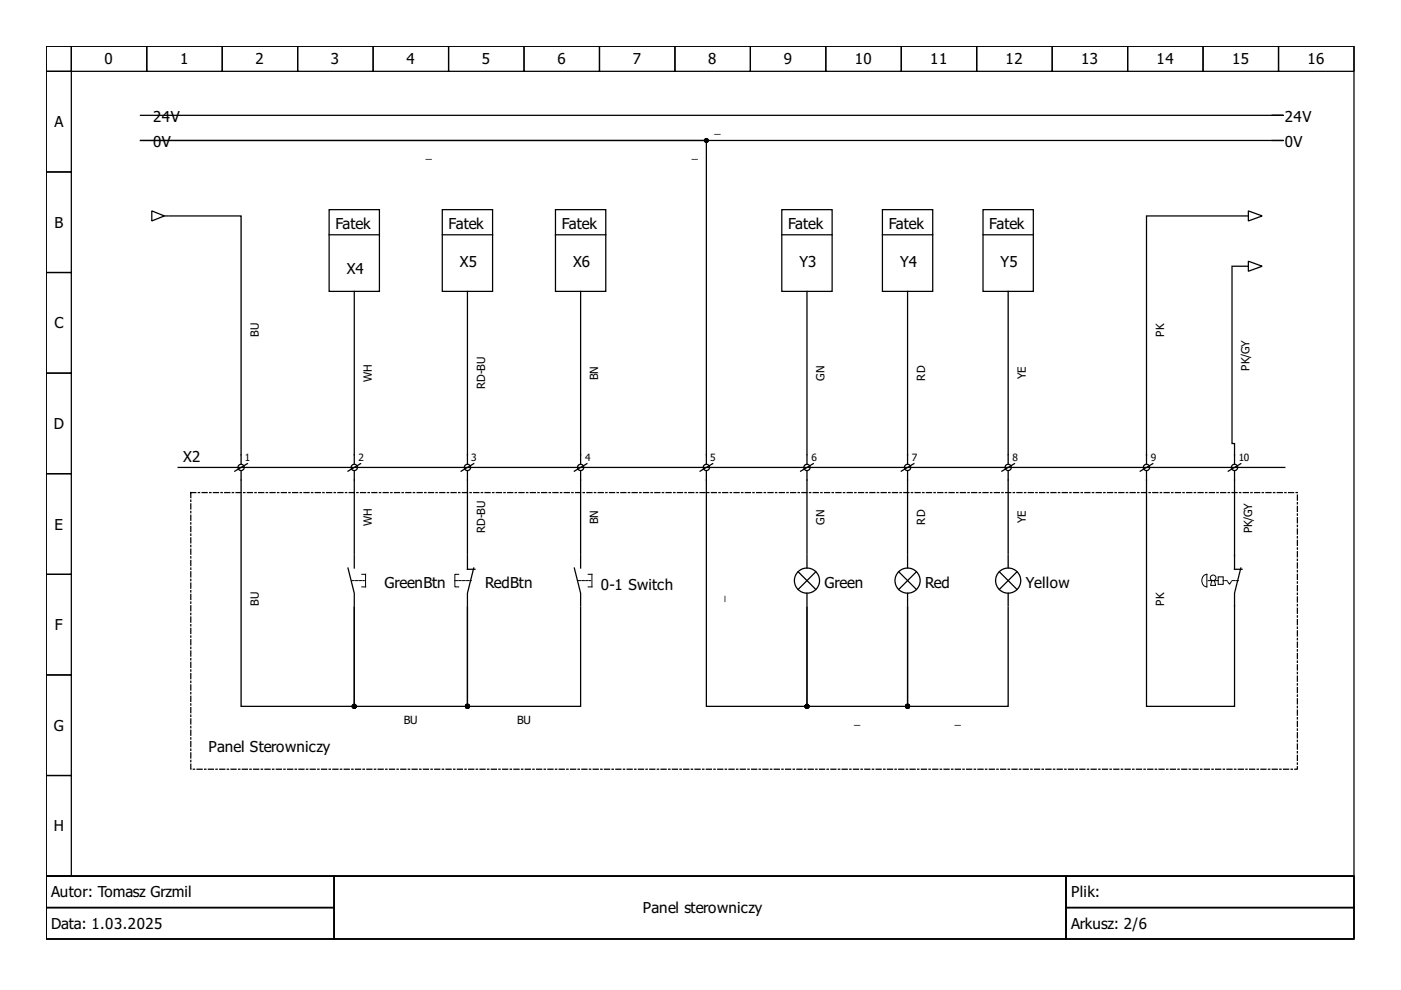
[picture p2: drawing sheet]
<svg xmlns="http://www.w3.org/2000/svg" width="297mm" height="210mm" viewBox="0 0 297 210" stroke-linecap="round" stroke-linejoin="round" font-family="sans-serif">
<g fill="none" stroke="#000" stroke-width=".27">
<path d="M9.8 9.8h277.3v176h-277.3zM9.8 9.8h5.3v5.3h-5.3zM9.8 15.1h5.3v21.4h-5.3zM15.1 9.8h16v5.3h-16zM31.1 9.8h16v5.3h-16zM47.1 9.8h16v5.3h-16zM63.1 9.8h16v5.3h-16zM79.1 9.8h16v5.3h-16zM95.1 9.8h16v5.3h-16zM111.1 9.8h16v5.3h-16zM127.1 9.8h16v5.3h-16zM143.1 9.8h16v5.3h-16z"/>
<path d="M159.1 9.8h16v5.3h-16zM175.1 9.8h16v5.3h-16zM191.1 9.8h16v5.3h-16zM207.1 9.8h16v5.3h-16zM223.1 9.8h16v5.3h-16zM239.1 9.8h16v5.3h-16zM255.1 9.8h16v5.3h-16zM271.1 9.8h16v5.3h-16zM9.8 36.5h5.3v21.3h-5.3zM29.8 24.5h242.3h-2.4M269.7 29.8h2.4h-242.3h120v68.5M9.8 57.8h5.3v21.3h-5.3z"/>
<path d="M32.2 44.7l2.7 1.1-2.7 1zM34.9 45.8h.8M35.9 45.8h15.2v52.5M69.8 44.4h10.6v17.4h-10.6zM69.8 49.8h10.6M93.8 44.4h10.6v17.4h-10.6zM93.8 49.8h10.6M117.8 44.4h10.6v17.4h-10.6zM117.8 49.8h10.6M165.8 44.4h10.6v17.4h-10.6zM165.8 49.8h10.6M187.1 44.4h10.7v17.4h-10.7z"/>
<path d="M187.1 49.8h10.7M208.4 44.4h10.7v17.4h-10.7zM208.4 49.8h10.7M263.6 45.8h-20.5v52.5M263.6 56.4h-2.4v37.6h.5v4.3M263.9 56.4h.8M263.9 45.8h.8M264.7 55.4l2.9 1-2.9 1.1zM264.7 44.7l2.9 1.1-2.9 1zM9.8 79.1h5.3v21.3h-5.3zM75.1 61.8v36.5M99.1 61.8v36.5"/>
<path d="M123.1 61.8v36.5M171.1 61.8v36.5M192.4 61.8v36.5M213.8 61.8v36.5M37.8 99.1h234.6M51.1 99.9v49.9h24v-21.1v21.1h24v-21.1v21.1h24v-21.1M52.4 98.3l-2.6 1.6M75.1 99.9v17.6M76.4 98.3l-2.6 1.6M99.1 99.9v17.6M100.4 98.3l-2.6 1.6M123.1 99.9v17.6"/>
<path d="M124.4 98.3l-2.6 1.6M149.8 99.9v49.9h21.3v-21.1v21.1h21.3v-21.1v21.1h21.4v-21.1M151.1 98.3l-2.7 1.6M171.1 99.9v17.6M172.4 98.3l-2.6 1.6M192.4 99.9v17.6M193.8 98.3l-2.7 1.6M213.8 99.9v17.6M215.1 98.3l-2.7 1.6M243.1 99.9v49.9h18.6v-24l1.4-5.4M244.4 98.3l-2.7 1.6M261.7 99.9v20.8h1.6"/>
<path d="M263.1 98.3l-2.7 1.6M9.8 100.4h5.3v21.4h-5.3zM75.1 117.8v2.6M99.1 117.8v2.9h1.6M123.1 117.8v2.6M171.1 117.8v2.6M192.4 117.8v2.6M213.8 117.8v2.6M9.8 121.8h5.3v21.3h-5.3zM73.8 120.4l1.3 5.4v2.6M100.4 120.4l-1.3 5.4v2.6M121.8 120.4l1.3 5.4v2.6"/>
<path d="M169.2 121.2l3.8 3.8M171.1 125.8v2.6M173 121.2l-3.8 3.8M190.5 121.2l3.8 3.8M192.4 125.8v2.6M194.3 121.2l-3.8 3.8M211.9 121.2l3.7 3.8M213.8 125.8v2.6M215.6 121.2l-3.7 3.8M9.8 143.1h5.3v21.3h-5.3zM9.8 164.4h5.3v21.4h-5.3zM9.8 185.8h277.3v13.3h-277.3z"/>
<path d="M9.8 185.8h61v6.6h-61zM9.8 192.4h61v6.7h-61zM70.8 185.8h155.2v13.3h-155.2zM226 185.8h61.1v6.6h-61.1zM226 192.4h61.1v6.7h-61.1z"/>
<circle cx="51.1" cy="99.1" r=".67"/>
<circle cx="75.1" cy="99.1" r=".67"/>
<circle cx="99.1" cy="99.1" r=".67"/>
<circle cx="123.1" cy="99.1" r=".67"/>
<circle cx="149.8" cy="99.1" r=".67"/>
<circle cx="171.1" cy="99.1" r=".67"/>
<circle cx="192.4" cy="99.1" r=".67"/>
<circle cx="213.8" cy="99.1" r=".67"/>
<circle cx="243.1" cy="99.1" r=".67"/>
<circle cx="261.7" cy="99.1" r=".67"/>
<circle cx="171.1" cy="123.1" r="2.67"/>
<circle cx="192.4" cy="123.1" r="2.67"/>
<circle cx="213.8" cy="123.1" r="2.67"/>
</g>
<path d="M40.5 104.4h234.6v58.7h-234.6z" fill="none" stroke="#000" stroke-width=".27" stroke-dasharray="1.1 .5 .3 .5"/>
<g fill="none" stroke="#000" stroke-width=".21">
<path d="M76.7 121.8h.8v2.6h-.8M97.2 121.8h-.8v2.6h.8M124.7 121.8h.8v2.6h-.8M255.2 122l.7-.2v2.6a1.41 1.41 0 0 1-.7-2.4zM256.9 123.1l-.2 1h1l-.2-1M258.3 122.3h1v1.6h-1z"/>
<circle cx="257.2" cy="122.5" r=".6"/>
</g>
<path d="M74.6 123.1h2.6M96.4 123.1h3.5M122.6 123.1h2.6M258.3 123.1h-2.4M262.5 123.1h-1.3l-.5 .8-.6-.8h-.8" fill="none" stroke="#000" stroke-width=".21" stroke-dasharray=".5 .3"/>
<g fill="#000" stroke="#000" stroke-width=".27">
<circle cx="149.8" cy="29.8" r=".4"/>
<circle cx="75.1" cy="149.8" r=".4"/>
<circle cx="99.1" cy="149.8" r=".4"/>
<circle cx="171.1" cy="149.8" r=".4"/>
<circle cx="192.4" cy="149.8" r=".4"/>
</g>
<g font-size="3.2">
<text x="22.2" y="13.7">0</text>
<text x="38.2" y="13.7">1</text>
<text x="54.2" y="13.7">2</text>
<text x="70.2" y="13.7">3</text>
<text x="86.2" y="13.7">4</text>
<text x="102.2" y="13.7">5</text>
<text x="118.2" y="13.7">6</text>
<text x="134.2" y="13.7">7</text>
<text x="150.2" y="13.7">8</text>
<text x="166.2" y="13.7">9</text>
<text x="181.2" y="13.7">10</text>
<text x="197.2" y="13.7">11</text>
<text x="213.2" y="13.7">12</text>
<text x="229.2" y="13.7">13</text>
<text x="245.2" y="13.7">14</text>
<text x="261.2" y="13.7">15</text>
<text x="277.2" y="13.7">16</text>
<text x="11.5" y="27">A</text>
<text x="32.5" y="25.8">24V</text>
<text x="272.4" y="25.8">24V</text>
<text x="32.5" y="31.1">0V</text>
<text x="272.4" y="31.1">0V</text>
<text x="11.5" y="48.3">B</text>
<text x="71.1" y="48.4">Fatek</text>
<text x="95.1" y="48.4">Fatek</text>
<text x="119.1" y="48.4">Fatek</text>
<text x="167.1" y="48.4">Fatek</text>
<text x="188.4" y="48.4">Fatek</text>
<text x="209.8" y="48.4">Fatek</text>
<text x="73.5" y="58">X4</text>
<text x="97.5" y="56.7">X5</text>
<text x="121.5" y="56.7">X6</text>
<text x="169.5" y="56.7">Y3</text>
<text x="190.8" y="56.7">Y4</text>
<text x="212.2" y="56.7">Y5</text>
<text x="11.5" y="69.6">C</text>
<text x="11.4" y="91">D</text>
<text x="38.9" y="98">X2</text>
<text x="11.5" y="112.3">E</text>
<text x="81.5" y="124.7">GreenBtn</text>
<text x="102.8" y="124.7">RedBtn</text>
<text x="127.4" y="125.1">0-1 Switch</text>
<text x="174.8" y="124.7">Green</text>
<text x="196.2" y="124.7">Red</text>
<text x="217.5" y="124.7">Yellow</text>
<text x="11.7" y="133.6">F</text>
<text x="11.4" y="155">G</text>
<text x="44.2" y="159.4">Panel Sterowniczy</text>
<text x="11.4" y="176.3">H</text>
<text x="10.9" y="190.3">Autor: Tomasz Grzmil</text>
<text x="227.1" y="190.3">Plik:</text>
<text x="10.9" y="197">Data: 1.03.2025</text>
<text x="136.3" y="193.6">Panel sterowniczy</text>
<text x="227.1" y="197">Arkusz: 2/6</text>
</g>
<g font-size="2.4">
<text x="151.5" y="28.2">_</text>
<text x="90.3" y="33.5">_</text>
<text x="146.7" y="33.5">_</text>
<text x="54.8" y="71.4" transform="rotate(-90 54.8 71.4)">BU</text>
<text x="246.8" y="71.4" transform="rotate(-90 246.8 71.4)">PK</text>
<text x="78.8" y="81" transform="rotate(-90 78.8 81)">WH</text>
<text x="102.8" y="82.6" transform="rotate(-90 102.8 82.6)">RD-BU</text>
<text x="126.8" y="80.6" transform="rotate(-90 126.8 80.6)">BN</text>
<text x="174.8" y="80.7" transform="rotate(-90 174.8 80.7)">GN</text>
<text x="196.2" y="80.7" transform="rotate(-90 196.2 80.7)">RD</text>
<text x="217.5" y="80.4" transform="rotate(-90 217.5 80.4)">YE</text>
<text x="264.9" y="78.6" transform="rotate(-90 264.9 78.6)">PK/GY</text>
<text x="78.8" y="111.5" transform="rotate(-90 78.8 111.5)">WH</text>
<text x="102.8" y="113.1" transform="rotate(-90 102.8 113.1)">RD-BU</text>
<text x="126.8" y="111.1" transform="rotate(-90 126.8 111.1)">BN</text>
<text x="174.8" y="111.2" transform="rotate(-90 174.8 111.2)">GN</text>
<text x="196.2" y="111.2" transform="rotate(-90 196.2 111.2)">RD</text>
<text x="217.5" y="111" transform="rotate(-90 217.5 111)">YE</text>
<text x="265.5" y="113.1" transform="rotate(-90 265.5 113.1)">PK/GY</text>
<text x="54.8" y="128.4" transform="rotate(-90 54.8 128.4)">BU</text>
<text x="153.5" y="127.6" transform="rotate(-90 153.5 127.6)">_</text>
<text x="246.8" y="128.4" transform="rotate(-90 246.8 128.4)">PK</text>
<text x="85.6" y="153.5">BU</text>
<text x="109.6" y="153.5">BU</text>
<text x="181.1" y="153.5">_</text>
<text x="202.4" y="153.5">_</text>
</g>
<g font-size="2.1">
<text x="51.9" y="97.6">1</text>
<text x="76" y="97.6">2</text>
<text x="99.9" y="97.6">3</text>
<text x="124" y="97.6">4</text>
<text x="150.6" y="97.6">5</text>
<text x="172" y="97.6">6</text>
<text x="193.4" y="97.6">7</text>
<text x="214.7" y="97.6">8</text>
<text x="244" y="97.6">9</text>
<text x="262.7" y="97.6">10</text>
</g>
</svg>
